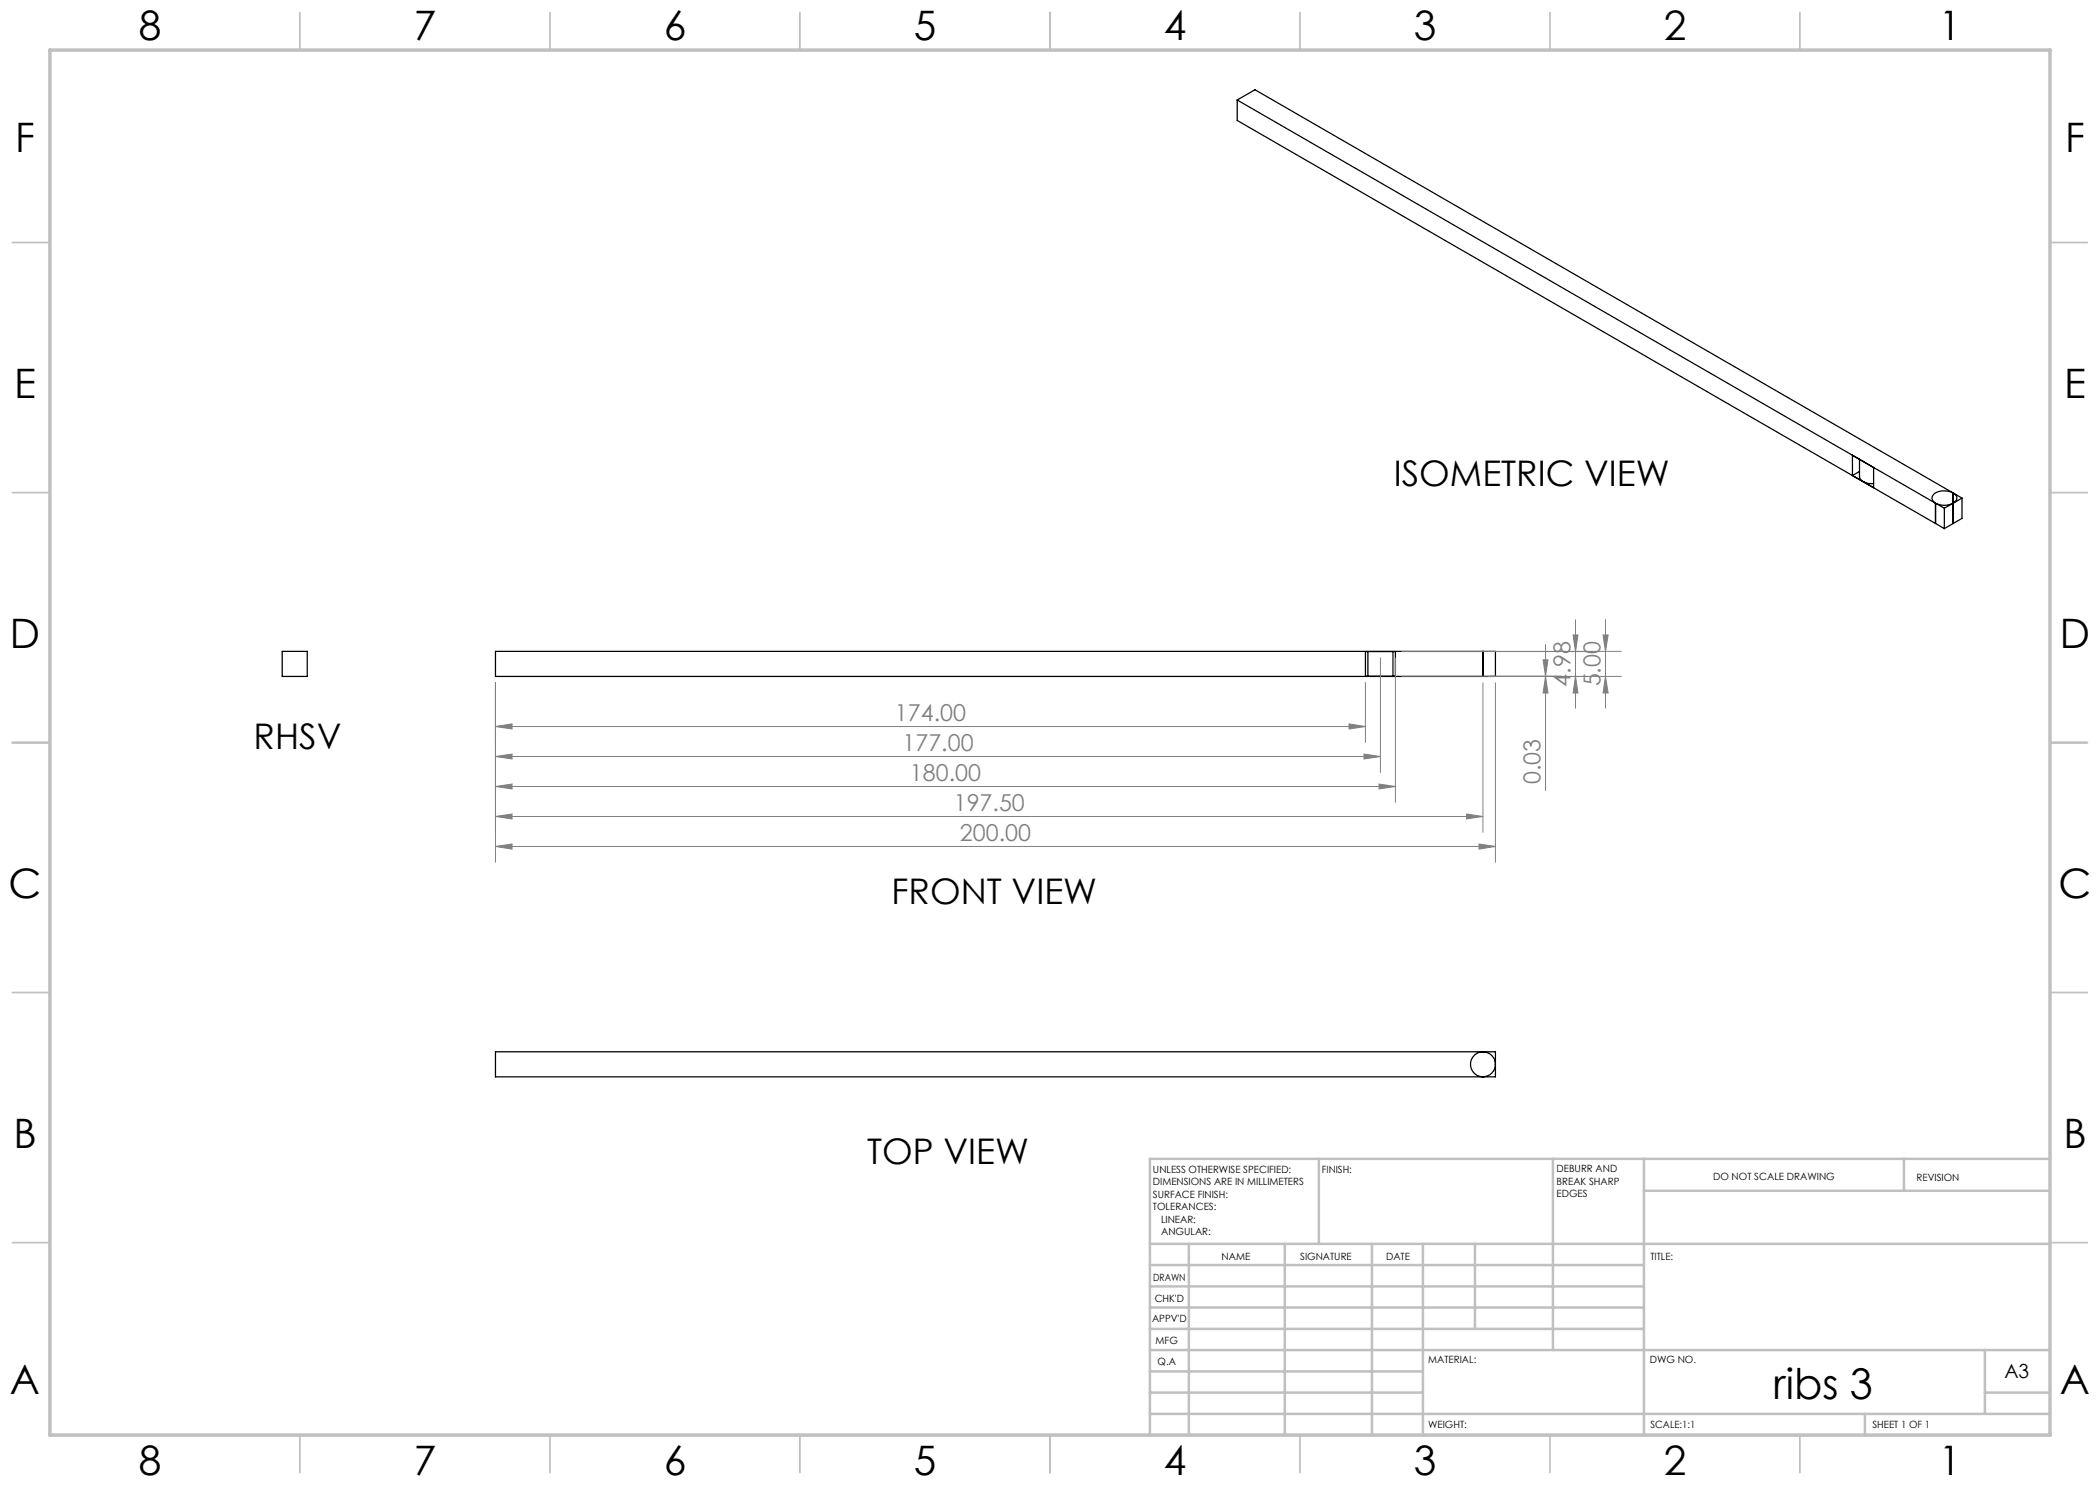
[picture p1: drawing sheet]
<svg xmlns="http://www.w3.org/2000/svg" width="420mm" height="297mm" viewBox="0 0 420 297" stroke-linecap="round" stroke-linejoin="round" font-family="sans-serif">
<g fill="none" stroke="#000" stroke-width=".25">
<path d="M247.4 20v4.1l139.7 80.6M247.4 20l139.7 80.6M247.4 20l3.6-2 139.6 80.6M370.5 95.1v-4.1l4.2 2.5v4l-2.1-1.2M370.5 95.1l2.1 1.2M371.9 91.9v3.4a1.12 1.12 0 0 0 .7 1M371.9 94.3l-1.4 .8M372.6 96.3a3.3 3.3 0 0 0 2.1 .4M390.6 98.6a1.08 1.08 0 0 1 .8 1 1.08 1.08 0 0 1-.8 1M390.6 98.6a3.4 3.4 0 0 0-4 .4 1.05 1.05 0 0 0 .5 1.6M390.6 98.6v6.1M390.6 98.6l1.8 1"/>
<path d="M392.4 99.6v4.1l-3.5 2M392.4 99.6l-1.8 1M387.1 100.6a3.9 3.9 0 0 0 3.5 0M387.1 100.6l1.8 1M387.1 104.7l1.8 1M387.1 100.6v4.1M388.9 101.6v4.1M390.6 100.6l-1.7 1M56.4 130.3h5.1v5h-5.1zM99.1 130.3h200v5h-200zM273.1 130.3v5h6v-5M273.6 130.3v5"/>
<path d="M278.6 130.3v5M296.6 130.3v5M99.1 210.4h200v5h-200z"/>
<circle cx="296.6" cy="212.9" r="2.51"/>
</g>
<g fill="none" stroke="#808080" stroke-width=".2">
<path d="M99.1 136.6v35.9M273.1 136.5v12M276.1 131.6v22.9M279.1 131.6v28.9M280.4 135.3h31.9M296.6 136.6v29.9M297.9 135.3h26.4M299.1 136.6v35.9M308.6 132h1l-.5 3.3zM309.1 135.3l.5 3.3h-1zM309.1 128.9v29.2M314.6 127h1l-.5 3.3z"/>
<path d="M315.1 135.3l.5 3.3h-1zM315.1 124v17.6M320.6 127h1l-.5 3.3zM321.1 135.3l.5 3.3h-1zM321.1 123.9v17.7M324.3 130.3h-43.9M99.1 145.3l3.3-.5v1zM99.1 151.3l3.3-.5v1zM99.1 157.3l3.3-.5v1zM99.1 145.3h174M99.1 151.3h177M99.1 157.3h180"/>
<path d="M269.8 144.8l3.3 .5-3.3 .5zM272.8 150.8l3.3 .5-3.3 .5zM275.8 156.8l3.3 .5-3.3 .5zM99.1 163.3l3.3-.5v1zM99.1 169.3l3.3-.5v1zM99.1 163.3h197.5M99.1 169.3h200M293.3 162.8l3.3 .5-3.3 .5zM295.8 168.8l3.3 .5-3.3 .5z"/>
</g>
<g fill="none" stroke="#c0c0c0" stroke-width=".35">
<path d="M60 2.5v7.5M110 2.5v7.5M160 2.5v7.5M210 2.5v7.5M260 2.5v7.5M310 2.5v7.5M360 2.5v7.5M2.5 48.5h7.5M410 48.5h7.5M2.5 98.5h7.5M410 98.5h7.5M2.5 148.5h7.5"/>
<path d="M410 148.5h7.5M2.5 198.5h7.5M410 198.5h7.5M2.5 248.5h7.5M410 248.5h7.5M60 287v7.5M110 287v7.5M160 287v7.5M210 287v7.5M260 287v7.5M310 287v7.5M360 287v7.5"/>
</g>
<g fill="none" stroke="#c0c0c0" stroke-width=".5">
<path d="M263.8 231.8v17M310.6 231.8v38.2M328.8 231.8v55.2M328.8 238.2h81.2M380.8 231.8v6.4M410 231.8h-180v55.2M230 248.8h180M230 257.3h98.8M230 253h98.8M237.8 248.8v38.2M257 248.8v38.2M274.4 248.8v38.2"/>
<path d="M284.6 248.8v38.2M295 248.8v17M230 265.8h98.8M230 261.5h98.8M230 278.5h54.6M230 274.3h54.6M230 270h180M397 278.5h13M397 270v12.8M230 282.8h180M373 282.8v4.2"/>
</g>
<path d="M10 10h400v277h-400z" fill="none" stroke="#c0c0c0" stroke-width=".7"/>
<g fill="#808080">
<path d="M99.1 145.3l3.3-.5v1zM269.8 144.8l3.3 .5-3.3 .5zM99.1 151.3l3.3-.5v1zM272.8 150.8l3.3 .5-3.3 .5zM99.1 157.3l3.3-.5v1zM275.8 156.8l3.3 .5-3.3 .5zM99.1 163.3l3.3-.5v1zM293.3 162.8l3.3 .5-3.3 .5zM99.1 169.3l3.3-.5v1zM295.8 168.8l3.3 .5-3.3 .5z"/>
<path d="M309.1 135.3l.5 3.3h-1zM308.6 132h1l-.5 3.3zM315.1 135.3l.5 3.3h-1zM314.6 127h1l-.5 3.3zM321.1 135.3l.5 3.3h-1zM320.6 127h1l-.5 3.3z"/>
</g>
<text font-size="8.5" x="354.7" y="279.7">ribs 3</text>
<g font-size="8.1">
<text x="27.7" y="8">8</text>
<text x="82.7" y="8">7</text>
<text x="132.7" y="8">6</text>
<text x="182.7" y="8">5</text>
<text x="232.7" y="8">4</text>
<text x="282.7" y="8">3</text>
<text x="332.7" y="8">2</text>
<text x="387.7" y="8">1</text>
<text x="3" y="30.4">F</text>
<text x="413" y="30.4">F</text>
<text x="2.8" y="79.6">E</text>
<text x="412.8" y="79.6">E</text>
<text x="2" y="129.6">D</text>
<text x="412" y="129.6">D</text>
<text x="1.7" y="179.6">C</text>
<text x="411.7" y="179.6">C</text>
<text x="2.7" y="229.6">B</text>
<text x="412.7" y="229.6">B</text>
<text x="2" y="278.9">A</text>
<text x="412" y="278.9">A</text>
<text x="27.7" y="295">8</text>
<text x="82.7" y="295">7</text>
<text x="132.7" y="295">6</text>
<text x="182.7" y="295">5</text>
<text x="232.7" y="295">4</text>
<text x="282.7" y="295">3</text>
<text x="332.7" y="295">2</text>
<text x="387.7" y="295">1</text>
</g>
<g font-size="7.1">
<text x="278.7" y="97.2">ISOMETRIC VIEW</text>
<text x="50.7" y="149.8">RHSV</text>
<text x="178.3" y="180.8">FRONT VIEW</text>
<text x="173.4" y="232.9">TOP VIEW</text>
</g>
<g font-size="4.7" fill="#808080">
<text x="314.1" y="137.3" transform="rotate(-90 314.1 137.3)">4.98</text>
<text x="320.1" y="137.3" transform="rotate(-90 320.1 137.3)">5.00</text>
<text x="179" y="144.3">174.00</text>
<text x="180.5" y="150.3">177.00</text>
<text x="182" y="156.3">180.00</text>
<text x="308.1" y="156.8" transform="rotate(-90 308.1 156.8)">0.03</text>
<text x="190.7" y="162.3">197.50</text>
<text x="192" y="168.3">200.00</text>
</g>
<text font-size="3.9" x="400.9" y="275.5">A3</text>
<g font-size="2">
<text x="230.6" y="234.6">UNLESS OTHERWISE SPECIFIED:</text>
<text x="230.6" y="237.1">DIMENSIONS ARE IN MILLIMETERS</text>
<text x="230.6" y="239.6">SURFACE FINISH:</text>
<text x="264.4" y="234.6">FINISH:</text>
<text x="311.3" y="234.5">DEBURR AND</text>
<text x="311.3" y="237">BREAK SHARP</text>
<text x="311.3" y="239.5">EDGES</text>
<text x="342.6" y="236">DO NOT SCALE DRAWING</text>
<text x="383.3" y="236.2">REVISION</text>
<text x="230.6" y="242.1">TOLERANCES:</text>
<text x="232.2" y="244.6">LINEAR:</text>
<text x="232.2" y="247.1">ANGULAR:</text>
<text x="244.3" y="252">NAME</text>
<text x="260" y="251.9">SIGNATURE</text>
<text x="277.2" y="251.9">DATE</text>
<text x="330.1" y="251.9">TITLE:</text>
<text x="230.6" y="256.1">DRAWN</text>
<text x="230.9" y="260.3">CHK'D</text>
<text x="230.4" y="264.4">APPV'D</text>
<text x="231.1" y="268.8">MFG</text>
<text x="231.5" y="273">Q.A</text>
<text x="285.6" y="272.5">MATERIAL:</text>
<text x="330" y="272.5">DWG NO.</text>
<text x="285.6" y="285.5">WEIGHT:</text>
<text x="330.1" y="285.6">SCALE:1:1</text>
<text x="374.5" y="285.6">SHEET 1 OF 1</text>
</g>
</svg>
